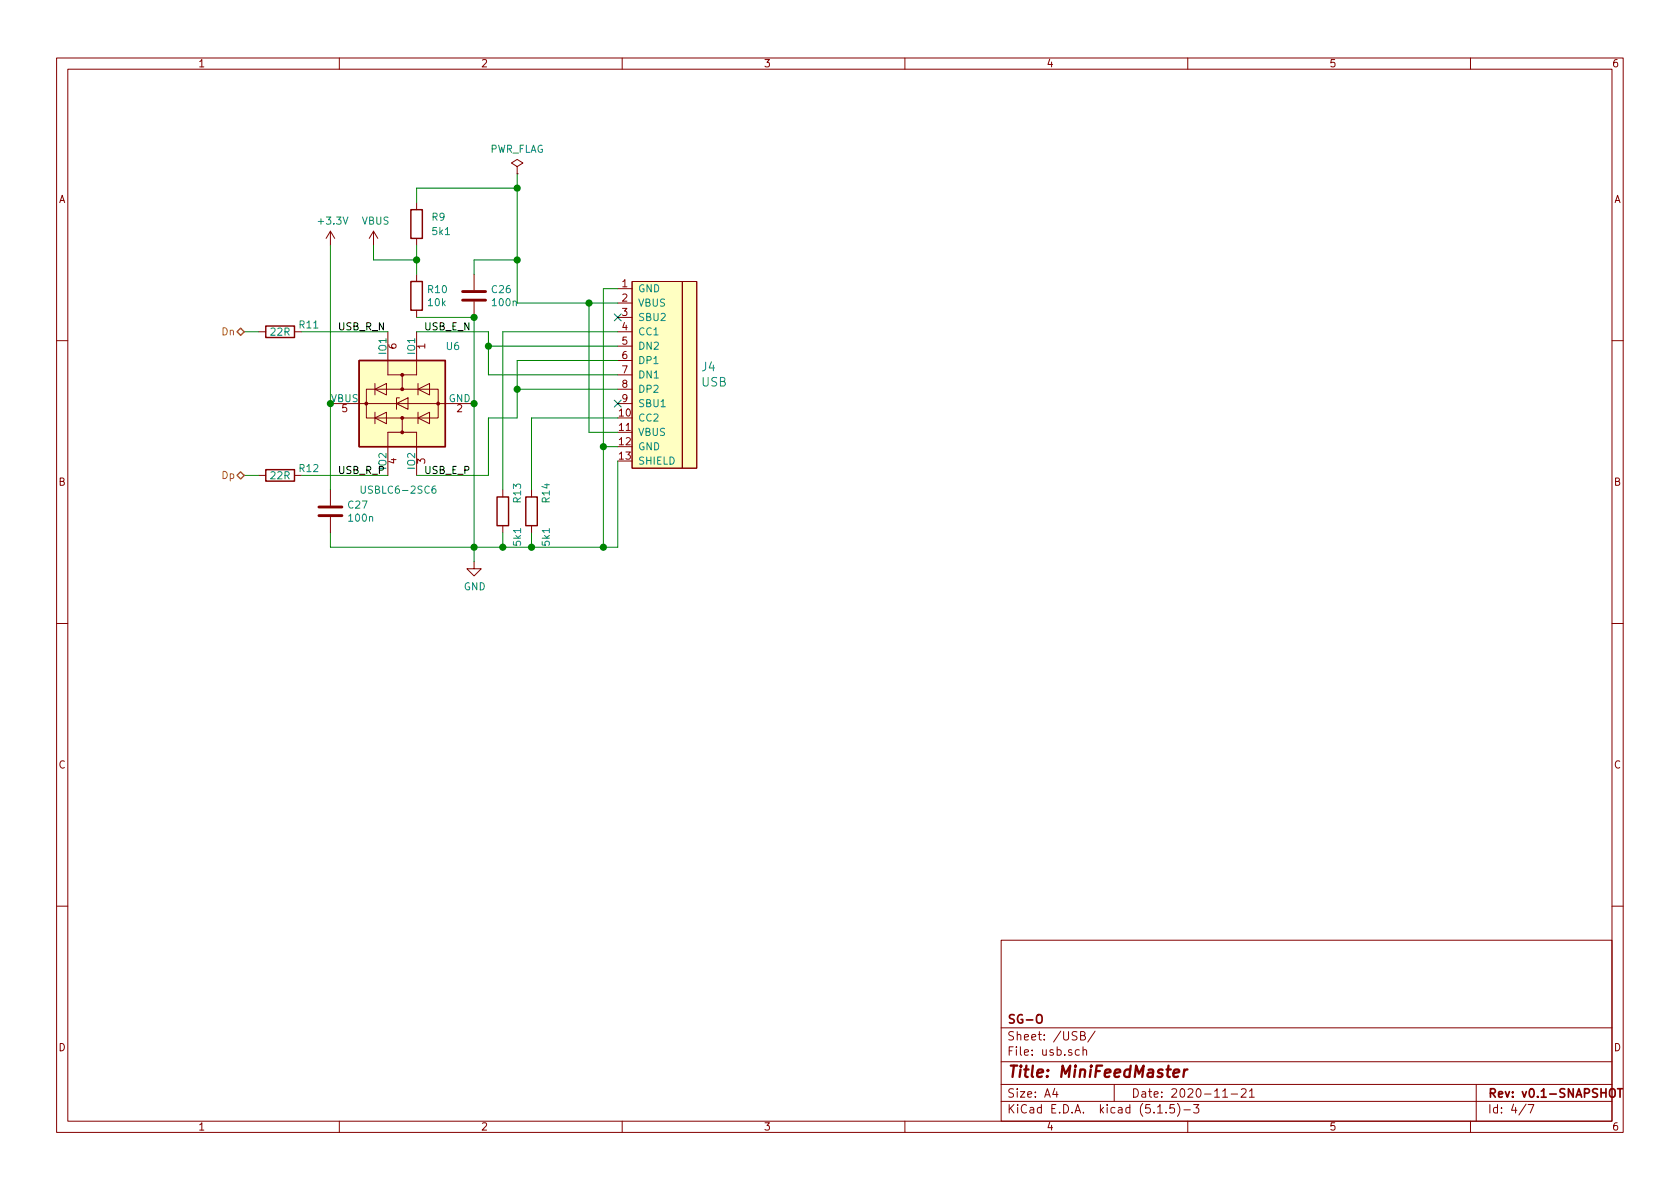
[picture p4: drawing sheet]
EESchema Schematic File Version 4
EELAYER 30 0
EELAYER END
$Descr A4 11693 8268
encoding utf-8
Sheet 4 7
Title "MiniFeedMaster"
Date "2020-11-21"
Rev "v0.1-SNAPSHOT"
Comp "SG-O"
Comment1 ""
Comment2 ""
Comment3 ""
Comment4 ""
$EndDescr
Text HLabel 1700 2300 0    50   BiDi ~ 0
Dn
Text HLabel 1700 3300 0    50   BiDi ~ 0
Dp
$Comp
L power:VBUS #PWR015
U 1 1
P 2600 1700
F 0 "#PWR015" H 2600 1550 50  0001 C CNN
F 1 "VBUS" H 2615 1873 50  0000 C CNN
F 2 "" H 2600 1700 50  0001 C CNN
F 3 "" H 2600 1700 50  0001 C CNN
	1    2600 1700
	1    0    0    -1  
$EndComp
Wire Wire Line
	3600 2100 3600 1800
$Comp
L Power_Protection:USBLC6-2SC6 U6
U 1 1
P 2800 2800
F 0 "U6" V 2400 2500 50  0000 R CNN
F 1 "USBLC6-2SC6" V 3400 3100 50  0000 R CNN
F 2 "Package_TO_SOT_SMD:SOT-23-6" H 2050 3200 50  0001 C CNN
F 3 "http://www2.st.com/resource/en/datasheet/CD00050750.pdf" H 3000 3150 50  0001 C CNN
F 4 "C558442" H 2800 2800 50  0001 C CNN "lcsc#"
F 5 "USBLC6-2SC6" H 2800 2800 50  0001 C CNN "manf#"
	1    2800 2800
	0    -1   1    0   
$EndComp
Wire Wire Line
	2900 2300 3400 2300
Wire Wire Line
	3400 2300 3400 2400
Wire Wire Line
	2900 3300 3400 3300
Wire Wire Line
	3400 3300 3400 2900
$Comp
L power:+3.3V #PWR?
U 1 1
P 2300 1700
AR Path="/5FB747BE/5FB9ECDA" Ref="#PWR?"  Part="1" 
AR Path="/5FD8C23D/5FB9ECDA" Ref="#PWR?"  Part="1" 
AR Path="/5FE0391C/5FB9ECDA" Ref="#PWR014"  Part="1" 
F 0 "#PWR014" H 2300 1550 50  0001 C CNN
F 1 "+3.3V" H 2315 1873 50  0000 C CNN
F 2 "" H 2300 1700 50  0001 C CNN
F 3 "" H 2300 1700 50  0001 C CNN
	1    2300 1700
	1    0    0    -1  
$EndComp
$Comp
L power:GND #PWR?
U 1 1
P 3300 3900
AR Path="/5FB747BE/5FB9ECE0" Ref="#PWR?"  Part="1" 
AR Path="/5FD8C23D/5FB9ECE0" Ref="#PWR?"  Part="1" 
AR Path="/5FE0391C/5FB9ECE0" Ref="#PWR016"  Part="1" 
F 0 "#PWR016" H 3300 3650 50  0001 C CNN
F 1 "GND" H 3305 3727 50  0000 C CNN
F 2 "" H 3300 3900 50  0001 C CNN
F 3 "" H 3300 3900 50  0001 C CNN
	1    3300 3900
	1    0    0    -1  
$EndComp
$Comp
L Device:C C?
U 1 1
P 3300 2050
AR Path="/5FB747BE/5FB9ECED" Ref="C?"  Part="1" 
AR Path="/5FD8C23D/5FB9ECED" Ref="C?"  Part="1" 
AR Path="/5FE0391C/5FB9ECED" Ref="C26"  Part="1" 
F 0 "C26" H 3415 2096 50  0000 L CNN
F 1 "100n" H 3415 2005 50  0000 L CNN
F 2 "Capacitor_SMD:C_0603_1608Metric" H 3338 1900 50  0001 C CNN
F 3 "~" H 3300 2050 50  0001 C CNN
F 4 "C1591" H 3300 2050 50  0001 C CNN "lcsc#"
F 5 "CL10B104KB8NNNC" H 3300 2050 50  0001 C CNN "manf#"
	1    3300 2050
	1    0    0    -1  
$EndComp
Wire Wire Line
	3300 1900 3300 1800
Wire Wire Line
	3300 1800 3600 1800
Wire Wire Line
	3300 2200 3300 2800
Connection ~ 3300 2800
Wire Wire Line
	3300 2800 3300 3800
Wire Wire Line
	3300 3800 3500 3800
Connection ~ 3300 3800
Wire Wire Line
	3300 3800 3300 3900
Wire Wire Line
	2300 2800 2300 1700
$Comp
L Device:C C?
U 1 1
P 2300 3550
AR Path="/5FB747BE/5FBA8984" Ref="C?"  Part="1" 
AR Path="/5FD8C23D/5FBA8984" Ref="C?"  Part="1" 
AR Path="/5FE0391C/5FBA8984" Ref="C27"  Part="1" 
F 0 "C27" H 2415 3596 50  0000 L CNN
F 1 "100n" H 2415 3505 50  0000 L CNN
F 2 "Capacitor_SMD:C_0603_1608Metric" H 2338 3400 50  0001 C CNN
F 3 "~" H 2300 3550 50  0001 C CNN
F 4 "C1591" H 2300 3550 50  0001 C CNN "lcsc#"
F 5 "CL10B104KB8NNNC" H 2300 3550 50  0001 C CNN "manf#"
	1    2300 3550
	1    0    0    -1  
$EndComp
Wire Wire Line
	2300 2800 2300 3400
Connection ~ 2300 2800
$Comp
L Device:R R?
U 1 1
P 1950 3300
AR Path="/5FBAB392" Ref="R?"  Part="1" 
AR Path="/5FE0391C/5FBAB392" Ref="R12"  Part="1" 
F 0 "R12" V 1900 3500 50  0000 C CNN
F 1 "22R" V 1950 3300 50  0000 C CNN
F 2 "Resistor_SMD:R_0603_1608Metric" V 1880 3300 50  0001 C CNN
F 3 "~" H 1950 3300 50  0001 C CNN
F 4 "C186356" H 1950 3300 50  0001 C CNN "lcsc#"
F 5 "RN731JTTD22R0B25" H 1950 3300 50  0001 C CNN "manf#"
	1    1950 3300
	0    1    1    0   
$EndComp
$Comp
L Device:R R?
U 1 1
P 1950 2300
AR Path="/5FBAC039" Ref="R?"  Part="1" 
AR Path="/5FE0391C/5FBAC039" Ref="R11"  Part="1" 
F 0 "R11" V 1900 2500 50  0000 C CNN
F 1 "22R" V 1950 2300 50  0000 C CNN
F 2 "Resistor_SMD:R_0603_1608Metric" V 1880 2300 50  0001 C CNN
F 3 "~" H 1950 2300 50  0001 C CNN
F 4 "C186356" H 1950 2300 50  0001 C CNN "lcsc#"
F 5 "RN731JTTD22R0B25" H 1950 2300 50  0001 C CNN "manf#"
	1    1950 2300
	0    1    1    0   
$EndComp
Wire Wire Line
	2100 2300 2700 2300
Wire Wire Line
	2100 3300 2700 3300
Wire Wire Line
	1800 3300 1700 3300
Wire Wire Line
	1800 2300 1700 2300
Wire Wire Line
	2300 3700 2300 3800
Wire Wire Line
	2300 3800 3300 3800
Wire Wire Line
	3700 3700 3700 3800
Connection ~ 3700 3800
Wire Wire Line
	3700 3800 4200 3800
Wire Wire Line
	3500 3700 3500 3800
Connection ~ 3500 3800
Wire Wire Line
	3500 3800 3700 3800
$Comp
L Device:R R?
U 1 1
P 3500 3550
AR Path="/5FB747BE/5FBBCCC2" Ref="R?"  Part="1" 
AR Path="/5FE0391C/5FBBCCC2" Ref="R13"  Part="1" 
F 0 "R13" V 3600 3600 50  0000 L CNN
F 1 "5k1" V 3600 3300 50  0000 L CNN
F 2 "Resistor_SMD:R_0603_1608Metric" V 3430 3550 50  0001 C CNN
F 3 "~" H 3500 3550 50  0001 C CNN
F 4 "C425650" H 3500 3550 50  0001 C CNN "lcsc#"
F 5 "TC0350F5101T5E" H 3500 3550 50  0001 C CNN "manf#"
	1    3500 3550
	1    0    0    -1  
$EndComp
Connection ~ 3600 1800
$Comp
L Device:R R10
U 1 1
P 2900 2050
F 0 "R10" H 2970 2096 50  0000 L CNN
F 1 "10k" H 2970 2005 50  0000 L CNN
F 2 "Resistor_SMD:R_0603_1608Metric" V 2830 2050 50  0001 C CNN
F 3 "~" H 2900 2050 50  0001 C CNN
F 4 "C128781" H 2900 2050 50  0001 C CNN "lcsc#"
F 5 "TC0325F1002T5E" H 2900 2050 50  0001 C CNN "manf#"
	1    2900 2050
	1    0    0    -1  
$EndComp
Wire Wire Line
	2900 2200 3300 2200
Connection ~ 3300 2200
$Comp
L Device:R R?
U 1 1
P 2900 1550
AR Path="/5FB747BE/5FBCB079" Ref="R?"  Part="1" 
AR Path="/5FE0391C/5FBCB079" Ref="R9"  Part="1" 
F 0 "R9" H 3000 1600 50  0000 L CNN
F 1 "5k1" H 3000 1500 50  0000 L CNN
F 2 "Resistor_SMD:R_0603_1608Metric" V 2830 1550 50  0001 C CNN
F 3 "~" H 2900 1550 50  0001 C CNN
F 4 "C425650" H 2900 1550 50  0001 C CNN "lcsc#"
F 5 "TC0350F5101T5E" H 2900 1550 50  0001 C CNN "manf#"
	1    2900 1550
	1    0    0    -1  
$EndComp
Wire Wire Line
	2900 1700 2900 1800
Wire Wire Line
	3600 1300 2900 1300
Wire Wire Line
	2900 1300 2900 1400
Wire Wire Line
	3600 1300 3600 1800
Wire Wire Line
	2900 1800 2600 1800
Wire Wire Line
	2600 1800 2600 1700
Connection ~ 2900 1800
Wire Wire Line
	2900 1800 2900 1900
$Comp
L power:PWR_FLAG #FLG?
U 1 1
P 3600 1200
AR Path="/5FC5F106/5FFB5A96" Ref="#FLG?"  Part="1" 
AR Path="/5FE0391C/5FFB5A96" Ref="#FLG06"  Part="1" 
F 0 "#FLG06" H 3600 1275 50  0001 C CNN
F 1 "PWR_FLAG" H 3600 1373 50  0000 C CNN
F 2 "" H 3600 1200 50  0001 C CNN
F 3 "~" H 3600 1200 50  0001 C CNN
	1    3600 1200
	1    0    0    -1  
$EndComp
Wire Wire Line
	3600 1200 3600 1300
Connection ~ 3600 1300
$Comp
L global:HRO-TYPE-C-31-M-12 J4
U 1 1
P 4400 2550
F 0 "J4" H 3922 2558 60  0000 R CNN
F 1 "USB" H 3922 2452 60  0000 R CNN
F 2 "global:HRO-TYPE-C-31-M-12-Assembly" H 4400 2550 60  0001 C CNN
F 3 "" H 4400 2550 60  0001 C CNN
F 4 "TYPE-C-31-M-12" H 4400 2550 50  0001 C CNN "manf#"
F 5 "C165948" H 4400 2550 50  0001 C CNN "lcsc#"
	1    4400 2550
	-1   0    0    -1  
$EndComp
Wire Wire Line
	3600 2100 4100 2100
Wire Wire Line
	4300 2000 4200 2000
Wire Wire Line
	4200 2000 4200 3100
Connection ~ 4200 3800
Wire Wire Line
	4200 3800 4300 3800
Wire Wire Line
	4300 3200 4300 3800
Wire Wire Line
	4300 3100 4200 3100
Connection ~ 4200 3100
Wire Wire Line
	4200 3100 4200 3800
Wire Wire Line
	4300 3000 4100 3000
Wire Wire Line
	4100 3000 4100 2100
Connection ~ 4100 2100
Wire Wire Line
	4100 2100 4300 2100
$Comp
L Device:R R?
U 1 1
P 3700 3550
AR Path="/5FB747BE/5FBB5484" Ref="R?"  Part="1" 
AR Path="/5FE0391C/5FBB5484" Ref="R14"  Part="1" 
F 0 "R14" V 3800 3600 50  0000 L CNN
F 1 "5k1" V 3800 3300 50  0000 L CNN
F 2 "Resistor_SMD:R_0603_1608Metric" V 3630 3550 50  0001 C CNN
F 3 "~" H 3700 3550 50  0001 C CNN
F 4 "C425650" H 3700 3550 50  0001 C CNN "lcsc#"
F 5 "TC0350F5101T5E" H 3700 3550 50  0001 C CNN "manf#"
	1    3700 3550
	1    0    0    -1  
$EndComp
Wire Wire Line
	4300 2900 3700 2900
Wire Wire Line
	3700 2900 3700 3400
Wire Wire Line
	4300 2300 3500 2300
Wire Wire Line
	3500 2300 3500 3400
Wire Wire Line
	4300 2400 3400 2400
Connection ~ 3400 2400
Wire Wire Line
	3400 2400 3400 2600
Wire Wire Line
	4300 2600 3400 2600
Wire Wire Line
	4300 2500 3600 2500
Wire Wire Line
	3600 2500 3600 2700
Wire Wire Line
	3600 2900 3400 2900
Wire Wire Line
	4300 2700 3600 2700
Connection ~ 3600 2700
Wire Wire Line
	3600 2700 3600 2900
NoConn ~ 4300 2200
NoConn ~ 4300 2800
Text Label 2950 3300 0    50   ~ 0
USB_E_P
Text Label 2950 2300 0    50   ~ 0
USB_E_N
Text Label 2350 2300 0    50   ~ 0
USB_R_N
Text Label 2350 3300 0    50   ~ 0
USB_R_P
$EndSCHEMATC
